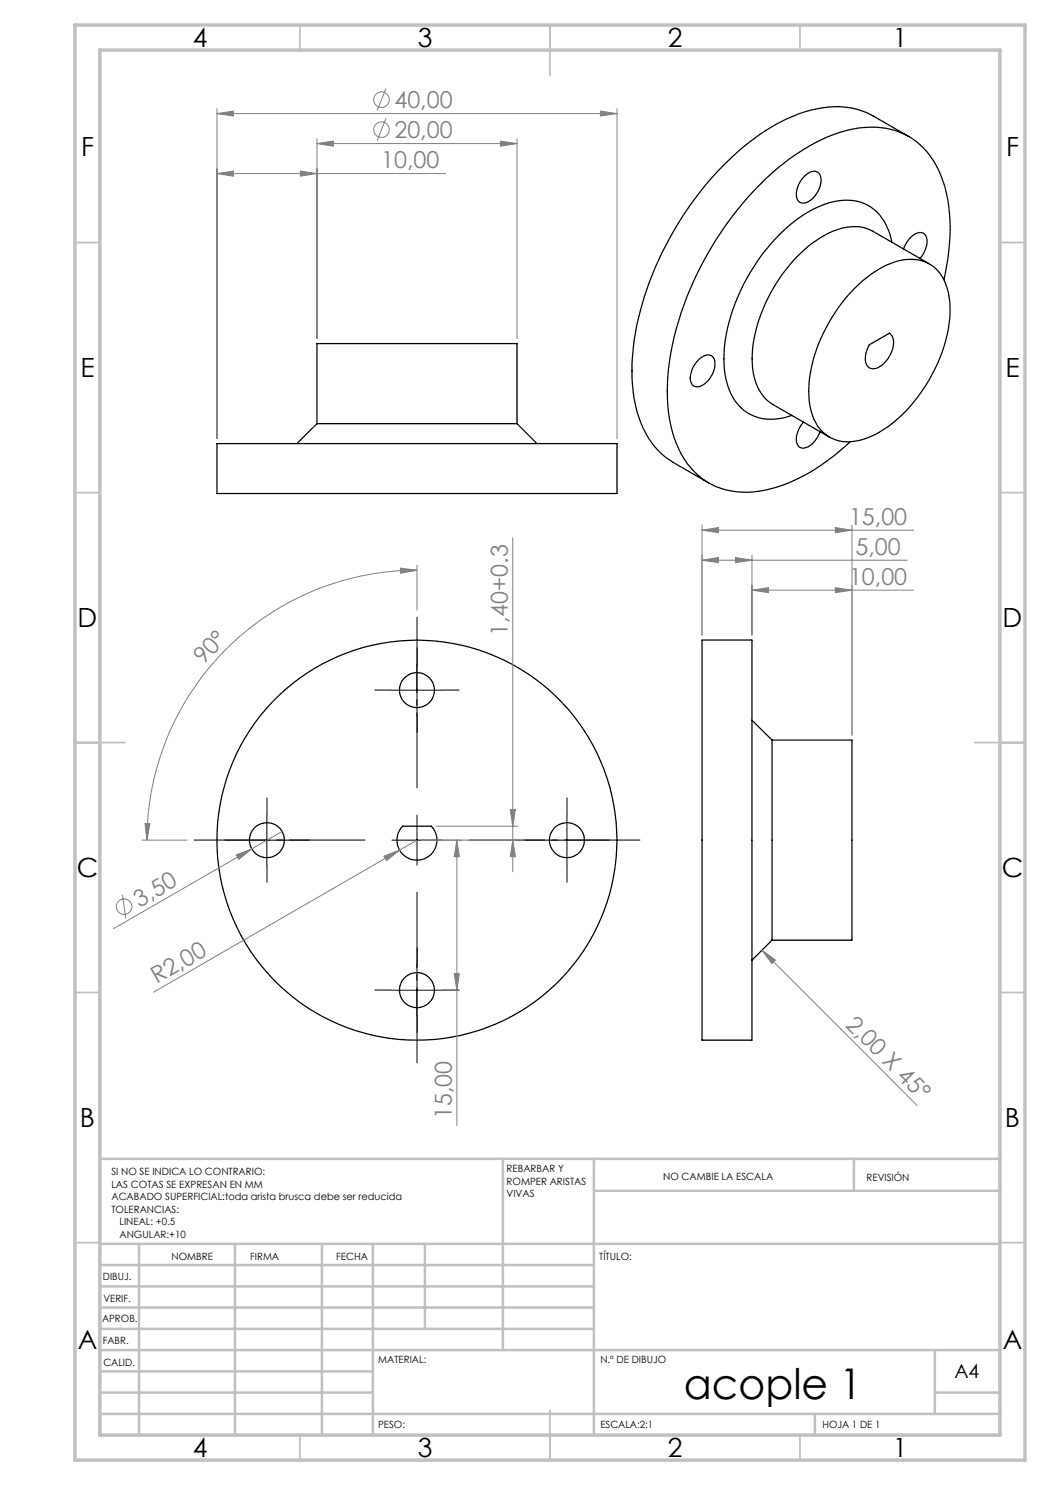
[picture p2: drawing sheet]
<svg xmlns="http://www.w3.org/2000/svg" width="210mm" height="297mm" viewBox="0 0 210 297" stroke-linecap="round" stroke-linejoin="round" font-family="sans-serif">
<g fill="none" stroke="#000" stroke-width=".25">
<path d="M160.9 35.2a2.16 2.16 0 0 1 2.8-.7 3.3 3.3 0 0 1-.3 4.1 3.3 3.3 0 0 1-3.2 2 2.02 2.02 0 0 1-.8-2.6l.5-1.5zM181.8 27.3l-7.1-4.1a16.3 16.3 0 0 0-12.5-1.2 39.6 39.6 0 0 0-17.5 11 64.8 64.8 0 0 0-18.1 36.6 30.5 30.5 0 0 0 2.1 16.1 15.3 15.3 0 0 0 6 6.8l7 4.1M170.9 57.7a18.2 18.2 0 0 1 10.5-5.8 7.3 7.3 0 0 1 8 5.8 20.9 20.9 0 0 1-.9 12.6 31.4 31.4 0 0 1-12.4 16 11.5 11.5 0 0 1-8.4 1.9 8 8 0 0 1-5.7-7 25.9 25.9 0 0 1 3.7-16.5l2-3.2 1.5-2zM178.4 48.4a9.8 9.8 0 0 0-6.5-8 13.3 13.3 0 0 0-10.2 1.9 37.5 37.5 0 0 0-15.9 22.1 21.7 21.7 0 0 0 .4 14.3 8.9 8.9 0 0 0 10.7 4.8l1.5-.4M180.7 49.8a5.1 5.1 0 0 1 2.9-3.2 1.4 1.4 0 0 1 1.8 1.4 5.4 5.4 0 0 1-1.4 3.7M185.9 52.8l-11.3-6.6a8.6 8.6 0 0 0-8 0 28.1 28.1 0 0 0-13.4 14.3 23.4 23.4 0 0 0-2.3 15.1 8.5 8.5 0 0 0 3.7 5.3l11.3 6.5M188.8 55.9a36.4 36.4 0 0 0-.2-19.6 14.8 14.8 0 0 0-11.3-10.6 22.9 22.9 0 0 0-15.6 3.6 57.3 57.3 0 0 0-19.5 20.3 59.2 59.2 0 0 0-8.7 27.2 25.4 25.4 0 0 0 3.9 15.9 14.1 14.1 0 0 0 13.2 5.7 32.6 32.6 0 0 0 17.4-8.3l2.1-1.8M139.7 72a2.16 2.16 0 0 1 2.8-.7 3.1 3.1 0 0 1 0 3.6 3.6 3.6 0 0 1-3.5 2.4 2.05 2.05 0 0 1-.8-2.6l.5-1.5zM173.8 69l4.1-2.4a2.92 2.92 0 0 1 .5 3.6 5.2 5.2 0 0 1-3.5 3.5 1.71 1.71 0 0 1-1.8-2.2l.1-1zM43.4 88.7h80v10h-80zM63.4 84.7h40M63.4 84.7v-16h40v16"/>
<path d="M63.4 84.7l-4 4M103.4 84.7l4 4M160.7 84.5a4.9 4.9 0 0 0-1.3 4.1 1.43 1.43 0 0 0 2.2 .8 5.6 5.6 0 0 0 2.4-3.1M140.4 128h10v80h-10zM150.4 144l4 4M154.4 148v40M154.4 148h16v40h-16M80.5 165.2h5.8a4 4 0 0 1-.1 5.7 4 4 0 0 1-5.6 0 4 4 0 0 1-.1-5.7zM154.4 188l-4 4"/>
<circle cx="83.4" cy="138" r="3.5"/>
<circle cx="53.4" cy="168.1" r="3.5"/>
<circle cx="83.4" cy="168" r="40"/>
<circle cx="113.4" cy="168" r="3.5"/>
<circle cx="83.4" cy="198" r="3.5"/>
</g>
<g fill="none" stroke="#808080" stroke-width=".2">
<path d="M77.2 17.7l-1.8 4.5M43.4 22.7l3.3-.5v1zM43.4 34.7l3.3-.5v1zM43.4 21.7v66M43.4 22.7h80M43.4 34.7h45.7M60.1 34.2l3.3 .5-3.3 .5zM63.4 28.7l3.3-.5v1zM63.4 27.7v40M63.4 28.7h40M77.2 23.7l-1.8 4.4M100.1 28.2l3.3 .5-3.3 .5z"/>
<path d="M103.4 27.7v40M120.1 22.2l3.3 .5-3.3 .5zM123.4 21.7v66M80.1 113.6l3.3 .4-3.3 .6zM83.4 114a54 54 0 0 0-54 54M83.4 113v9M102.6 107.6v66.8M140.4 112l3.3-.5v1zM140.4 106l3.3-.5v1zM140.4 105v22M140.4 112h41M140.4 106h42.3"/>
<path d="M147.1 111.5l3.3 .5-3.3 .5zM150.4 118l3.3-.5v1zM150.4 111v16M150.4 118h32.3M167.1 117.5l3.3 .5-3.3 .5zM167.1 105.5l3.3 .5-3.3 .5zM170.4 105v42M24.5 179l.7 4.7M28.4 168h9M29 164.7h1l-.6 3.3zM47.2 171l3.1-1.2-2.5 2.1zM50.3 169.8l-27.6 15.9"/>
<path d="M56.4 166.3l-6.1 3.5M76.8 171.2l3.1-1.2-2.6 2.1zM79.9 170l-49.2 28.4M83.4 168l-3.5 2M84.4 168h19.2M87.2 165.2h16.4M91.4 168l.5 3.3h-1.1zM91.4 168v57.1M102.1 161.9h1l-.5 3.3zM102.6 168l.5 3.3h-1zM90.8 194.7h1.1l-.5 3.3zM152.4 190l2.7 2-.7 .7z"/>
<path d="M152.4 190l31 31.1"/>
<circle cx="76.3" cy="19.9" r="1.56"/>
<circle cx="76.3" cy="25.9" r="1.56"/>
<circle cx="24.8" cy="181.3" r="1.56"/>
</g>
<path d="M83.4 158v-35M73.4 168h-35M83.4 178v35M93.4 168h35" fill="none" stroke="#000" stroke-width=".2" stroke-dasharray="15.2 1.3 1.3 1.3" stroke-dashoffset="-.4" stroke-linecap="butt"/>
<g fill="none" stroke="#000" stroke-width=".2" stroke-dasharray="15.2 1.3 1.3 1.3" stroke-linecap="butt">
<path d="M78.4 138h-3.5M83.4 133v-3.5M88.4 138h3.5M83.4 143v3.5M48.4 168h-3.5M53.4 163v-3.5M53.4 173v3.5M58.4 168h3.5M108.4 168h-3.5M113.4 163v-3.5M113.4 173v3.5M118.4 168h3.5"/>
<path d="M78.4 198h-3.5M83.4 193v-3.5M88.4 198h3.5M83.4 203v3.5"/>
</g>
<path d="M78.4 138h10M83.4 133v10M48.4 168h10M53.4 163v10M78.4 168h10M83.4 163v10M108.4 168h10M113.4 163v10M78.4 198h10M83.4 193v10" fill="none" stroke="#000" stroke-width=".2"/>
<g fill="none" stroke="#c0c0c0" stroke-width=".35">
<path d="M60 5v5M110 5v10M160 5v5M15 48.5h5M200 48.5h5M15 98.5h5M200 98.5h5M15 148.5h10M195 148.5h10M15 198.5h5M200 198.5h5M15 248.5h5"/>
<path d="M200 248.5h5M60 287v5M110 282v10M160 287v5"/>
</g>
<g fill="none" stroke="#c0c0c0" stroke-width=".5">
<path d="M100.6 231.8v38.2M118.8 231.8v55.2M118.8 238.2h81.2M170.8 231.8v6.4M200 231.8h-180v55.2M20 248.8h180M20 257.3h98.8M20 253h98.8M27.8 248.8v38.2M47 248.8v38.2M64.4 248.8v38.2M74.6 248.8v38.2"/>
<path d="M85 248.8v17M20 265.8h98.8M20 261.5h98.8M20 278.5h54.6M20 274.3h54.6M20 270h180M187 278.5h13M187 270v12.8M20 282.8h180M163 282.8v4.2"/>
</g>
<path d="M15 5h190v287h-190zM20 10h180v277h-180z" fill="none" stroke="#c0c0c0" stroke-width=".7"/>
<g fill="#808080">
<path d="M76.8 171.2l3.1-1.2-2.6 2.1z"/>
<path d="M47.2 171l3.1-1.2-2.5 2.1z"/>
<path d="M152.4 190l2.7 2-.7 .7z"/>
<path d="M100.1 28.2l3.3 .5-3.3 .5zM63.4 28.7l3.3-.5v1zM120.1 22.2l3.3 .5-3.3 .5zM43.4 22.7l3.3-.5v1zM60.1 34.2l3.3 .5-3.3 .5zM43.4 34.7l3.3-.5v1zM147.1 111.5l3.3 .5-3.3 .5zM140.4 112l3.3-.5v1zM167.1 117.5l3.3 .5-3.3 .5zM150.4 118l3.3-.5v1z"/>
<path d="M140.4 106l3.3-.5v1zM167.1 105.5l3.3 .5-3.3 .5z"/>
<path d="M80.1 113.6l3.3 .4-3.3 .6zM29 164.7h1l-.6 3.3z"/>
<path d="M90.8 194.7h1.1l-.5 3.3zM91.4 168l.5 3.3h-1.1z"/>
<path d="M102.1 161.9h1l-.5 3.3zM102.6 168l.5 3.3h-1z"/>
</g>
<text font-size="8.5" x="136.8" y="279.7">acople 1</text>
<g font-size="5.3">
<text x="38.5" y="9.5">4</text>
<text x="83.5" y="9.5">3</text>
<text x="133.5" y="9.5">2</text>
<text x="178.5" y="9.5">1</text>
<text x="16.2" y="31.2">F</text>
<text x="201.2" y="31.2">F</text>
<text x="16.1" y="75.5">E</text>
<text x="201.1" y="75.5">E</text>
<text x="15.5" y="125.5">D</text>
<text x="200.5" y="125.5">D</text>
<text x="15.4" y="175.5">C</text>
<text x="200.4" y="175.5">C</text>
<text x="16" y="225.5">B</text>
<text x="201" y="225.5">B</text>
<text x="15.5" y="269.7">A</text>
<text x="200.5" y="269.7">A</text>
<text x="38.5" y="291.5">4</text>
<text x="83.5" y="291.5">3</text>
<text x="133.5" y="291.5">2</text>
<text x="178.5" y="291.5">1</text>
</g>
<g font-size="4.7" fill="#808080">
<text x="78.9" y="21.6">40,00</text>
<text x="78.9" y="27.6">20,00</text>
<text x="76.2" y="33.7">10,00</text>
<text x="169.8" y="105">15,00</text>
<text x="171.1" y="111">5,00</text>
<text x="169.8" y="117">10,00</text>
<text x="101.6" y="127.2" transform="rotate(-90 101.6 127.2)">1,40+0.3</text>
<text x="40.8" y="133.1" transform="rotate(-47 40.8 133.1)">90°</text>
<text x="27.9" y="181.5" transform="rotate(-30 27.9 181.5)">3,50</text>
<text x="31.4" y="196.9" transform="rotate(-30 31.4 196.9)">R2,00</text>
<text x="168.9" y="205.1" transform="rotate(45 168.9 205.1)">2,00 X 45°</text>
<text x="90.4" y="223.8" transform="rotate(-90 90.4 223.8)">15,00</text>
</g>
<text font-size="3.9" x="190.9" y="275.5">A4</text>
<g font-size="2">
<text x="22.3" y="235.1">SI NO SE INDICA LO CONTRARIO:</text>
<text x="22.3" y="237.6">LAS COTAS SE EXPRESAN EN MM</text>
<text x="101.3" y="234.5">REBARBAR Y</text>
<text x="101.3" y="237">ROMPER ARISTAS</text>
<text x="101.3" y="239.5">VIVAS</text>
<text x="132.6" y="236">NO CAMBIE LA ESCALA</text>
<text x="173.3" y="236.2">REVISIÓN</text>
<text x="22.3" y="240.1">ACABADO SUPERFICIAL:toda arista brusca debe ser reducida</text>
<text x="22.3" y="242.6">TOLERANCIAS:</text>
<text x="23.9" y="245.1">LINEAL: +0.5</text>
<text x="23.9" y="247.6">ANGULAR:+10</text>
<text x="34.3" y="252">NOMBRE</text>
<text x="50" y="251.9">FIRMA</text>
<text x="67.2" y="251.9">FECHA</text>
<text x="119.9" y="251.9">TÍTULO:</text>
<text x="20.6" y="256.1">DIBUJ.</text>
<text x="20.7" y="260.3">VERIF.</text>
<text x="20.4" y="264.4">APROB.</text>
<text x="20.5" y="268.8">FABR.</text>
<text x="20.7" y="273.1">CALID.</text>
<text x="75.6" y="272.5">MATERIAL:</text>
<text x="120.1" y="272.5">N.º DE DIBUJO</text>
<text x="75.6" y="285.5">PESO:</text>
<text x="120.1" y="285.6">ESCALA:2:1</text>
<text x="164.5" y="285.6">HOJA 1 DE 1</text>
</g>
</svg>
